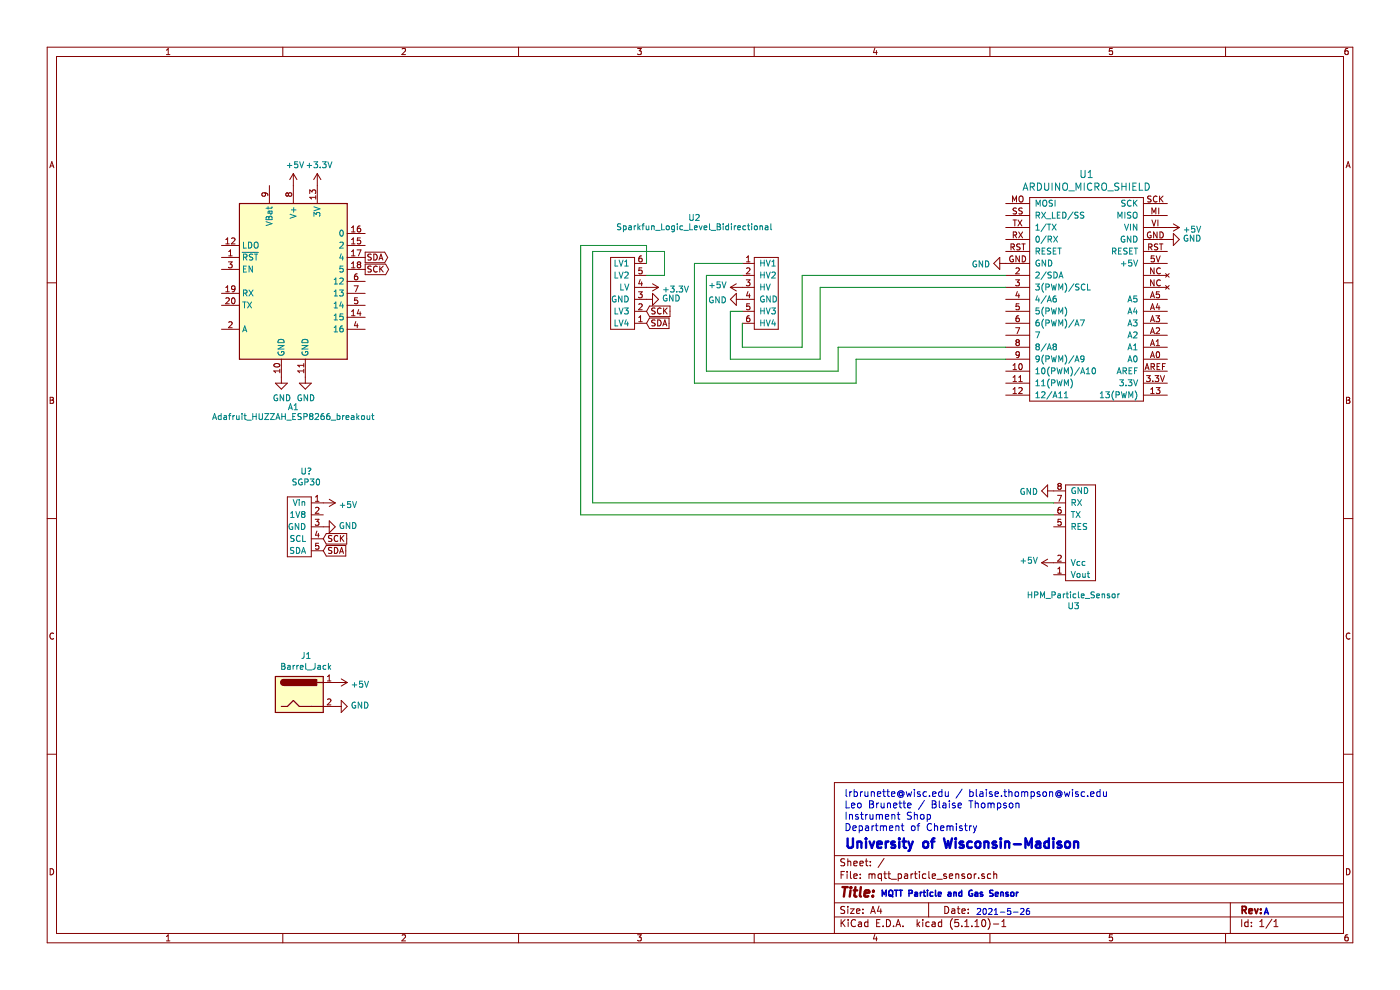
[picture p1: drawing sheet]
EESchema Schematic File Version 4
EELAYER 30 0
EELAYER END
$Descr A4 11693 8268
encoding utf-8
Sheet 1 1
Title ""
Date ""
Rev ""
Comp ""
Comment1 ""
Comment2 ""
Comment3 ""
Comment4 ""
$EndDescr
$Comp
L Honeywell_Library:HPM_Particle_Sensor U3
U 1 1
P 8950 4950
F 0 "U3" H 8933 5065 50  0000 C CNN
F 1 "HPM_Particle_Sensor" H 8933 4974 50  0000 C CNN
F 2 "" H 8950 4950 50  0001 C CNN
F 3 "" H 8950 4950 50  0001 C CNN
	1    8950 4950
	-1   0    0    1   
$EndComp
$Comp
L Adafruit_Library:SGP30 U?
U 1 1
P 2550 4050
F 0 "U?" H 2558 4165 50  0000 C CNN
F 1 "SGP30" H 2558 4074 50  0000 C CNN
F 2 "" H 2550 4050 50  0001 C CNN
F 3 "" H 2550 4050 50  0001 C CNN
	1    2550 4050
	1    0    0    -1  
$EndComp
$Comp
L Connector:Barrel_Jack J1
U 1 1
P 2500 5800
F 0 "J1" H 2557 6125 50  0000 C CNN
F 1 "Barrel_Jack" H 2557 6034 50  0000 C CNN
F 2 "" H 2550 5760 50  0001 C CNN
F 3 "~" H 2550 5760 50  0001 C CNN
	1    2500 5800
	1    0    0    -1  
$EndComp
$Comp
L SparkFun_Library:Sparkfun_Logic_Level_Bidirectional U2
U 1 1
P 5800 2050
F 0 "U2" H 5800 2283 50  0000 C CNN
F 1 "Sparkfun_Logic_Level_Bidirectional" H 5800 2205 50  0000 C CNN
F 2 "" H 5800 2050 50  0001 C CNN
F 3 "" H 5800 2050 50  0001 C CNN
	1    5800 2050
	1    0    0    -1  
$EndComp
$Comp
L MCU_Module:Adafruit_HUZZAH_ESP8266_breakout A1
U 1 1
P 2450 2350
F 0 "A1" H 2450 1302 50  0000 C CNN
F 1 "Adafruit_HUZZAH_ESP8266_breakout" H 2450 1220 50  0000 C CNN
F 2 "" H 2650 2950 50  0001 C CNN
F 3 "https://www.adafruit.com/product/2471" H 2750 3050 50  0001 C CNN
	1    2450 2350
	1    0    0    -1  
$EndComp
$Comp
L power:GND #PWR?
U 1 1
P 8400 2200
F 0 "#PWR?" H 8400 1950 50  0001 C CNN
F 1 "GND" V 8405 2072 50  0000 R CNN
F 2 "" H 8400 2200 50  0001 C CNN
F 3 "" H 8400 2200 50  0001 C CNN
	1    8400 2200
	0    1    1    0   
$EndComp
$Comp
L arduino_micro_shield:ARDUINO_MICRO_SHIELD U1
U 1 1
P 8600 1650
F 0 "U1" V 8403 2125 60  0000 C CNN
F 1 "ARDUINO_MICRO_SHIELD" V 8509 2125 60  0000 C CNN
F 2 "" H 9000 1600 60  0000 C CNN
F 3 "" H 9000 1600 60  0000 C CNN
	1    8600 1650
	0    1    1    0   
$EndComp
$Comp
L power:GND #PWR?
U 1 1
P 9750 2000
F 0 "#PWR?" H 9750 1750 50  0001 C CNN
F 1 "GND" V 9755 1872 50  0000 R CNN
F 2 "" H 9750 2000 50  0001 C CNN
F 3 "" H 9750 2000 50  0001 C CNN
	1    9750 2000
	0    -1   -1   0   
$EndComp
$Comp
L power:+5V #PWR?
U 1 1
P 9750 1900
F 0 "#PWR?" H 9750 1750 50  0001 C CNN
F 1 "+5V" V 9765 2028 50  0000 L CNN
F 2 "" H 9750 1900 50  0001 C CNN
F 3 "" H 9750 1900 50  0001 C CNN
	1    9750 1900
	0    1    1    0   
$EndComp
$Comp
L power:GND #PWR?
U 1 1
P 2800 5900
F 0 "#PWR?" H 2800 5650 50  0001 C CNN
F 1 "GND" V 2805 5772 50  0000 R CNN
F 2 "" H 2800 5900 50  0001 C CNN
F 3 "" H 2800 5900 50  0001 C CNN
	1    2800 5900
	0    -1   -1   0   
$EndComp
$Comp
L power:+5V #PWR?
U 1 1
P 2800 5700
F 0 "#PWR?" H 2800 5550 50  0001 C CNN
F 1 "+5V" V 2815 5828 50  0000 L CNN
F 2 "" H 2800 5700 50  0001 C CNN
F 3 "" H 2800 5700 50  0001 C CNN
	1    2800 5700
	0    1    1    0   
$EndComp
$Comp
L power:GND #PWR?
U 1 1
P 6200 2500
F 0 "#PWR?" H 6200 2250 50  0001 C CNN
F 1 "GND" V 6205 2372 50  0000 R CNN
F 2 "" H 6200 2500 50  0001 C CNN
F 3 "" H 6200 2500 50  0001 C CNN
	1    6200 2500
	0    1    1    0   
$EndComp
$Comp
L power:GND #PWR?
U 1 1
P 5400 2500
F 0 "#PWR?" H 5400 2250 50  0001 C CNN
F 1 "GND" V 5405 2372 50  0000 R CNN
F 2 "" H 5400 2500 50  0001 C CNN
F 3 "" H 5400 2500 50  0001 C CNN
	1    5400 2500
	0    -1   -1   0   
$EndComp
$Comp
L power:+5V #PWR?
U 1 1
P 6200 2400
F 0 "#PWR?" H 6200 2250 50  0001 C CNN
F 1 "+5V" V 6215 2528 50  0000 L CNN
F 2 "" H 6200 2400 50  0001 C CNN
F 3 "" H 6200 2400 50  0001 C CNN
	1    6200 2400
	0    -1   -1   0   
$EndComp
$Comp
L power:+3.3V #PWR?
U 1 1
P 5400 2400
F 0 "#PWR?" H 5400 2250 50  0001 C CNN
F 1 "+3.3V" V 5415 2528 50  0000 L CNN
F 2 "" H 5400 2400 50  0001 C CNN
F 3 "" H 5400 2400 50  0001 C CNN
	1    5400 2400
	0    1    1    0   
$EndComp
$Comp
L power:+5V #PWR?
U 1 1
P 8800 4700
F 0 "#PWR?" H 8800 4550 50  0001 C CNN
F 1 "+5V" V 8815 4828 50  0000 L CNN
F 2 "" H 8800 4700 50  0001 C CNN
F 3 "" H 8800 4700 50  0001 C CNN
	1    8800 4700
	0    -1   -1   0   
$EndComp
$Comp
L power:GND #PWR?
U 1 1
P 8800 4100
F 0 "#PWR?" H 8800 3850 50  0001 C CNN
F 1 "GND" V 8805 3972 50  0000 R CNN
F 2 "" H 8800 4100 50  0001 C CNN
F 3 "" H 8800 4100 50  0001 C CNN
	1    8800 4100
	0    1    1    0   
$EndComp
$Comp
L power:+5V #PWR?
U 1 1
P 2450 1550
F 0 "#PWR?" H 2450 1400 50  0001 C CNN
F 1 "+5V" H 2465 1723 50  0000 C CNN
F 2 "" H 2450 1550 50  0001 C CNN
F 3 "" H 2450 1550 50  0001 C CNN
	1    2450 1550
	1    0    0    -1  
$EndComp
$Comp
L power:+3.3V #PWR?
U 1 1
P 2650 1550
F 0 "#PWR?" H 2650 1400 50  0001 C CNN
F 1 "+3.3V" H 2665 1723 50  0000 C CNN
F 2 "" H 2650 1550 50  0001 C CNN
F 3 "" H 2650 1550 50  0001 C CNN
	1    2650 1550
	1    0    0    -1  
$EndComp
$Comp
L power:GND #PWR?
U 1 1
P 2350 3150
F 0 "#PWR?" H 2350 2900 50  0001 C CNN
F 1 "GND" H 2355 2977 50  0000 C CNN
F 2 "" H 2350 3150 50  0001 C CNN
F 3 "" H 2350 3150 50  0001 C CNN
	1    2350 3150
	1    0    0    -1  
$EndComp
$Comp
L power:GND #PWR?
U 1 1
P 2550 3150
F 0 "#PWR?" H 2550 2900 50  0001 C CNN
F 1 "GND" H 2555 2977 50  0000 C CNN
F 2 "" H 2550 3150 50  0001 C CNN
F 3 "" H 2550 3150 50  0001 C CNN
	1    2550 3150
	1    0    0    -1  
$EndComp
$Comp
L power:+5V #PWR?
U 1 1
P 2700 4200
F 0 "#PWR?" H 2700 4050 50  0001 C CNN
F 1 "+5V" V 2715 4328 50  0000 L CNN
F 2 "" H 2700 4200 50  0001 C CNN
F 3 "" H 2700 4200 50  0001 C CNN
	1    2700 4200
	0    1    1    0   
$EndComp
$Comp
L power:GND #PWR?
U 1 1
P 2700 4400
F 0 "#PWR?" H 2700 4150 50  0001 C CNN
F 1 "GND" V 2705 4272 50  0000 R CNN
F 2 "" H 2700 4400 50  0001 C CNN
F 3 "" H 2700 4400 50  0001 C CNN
	1    2700 4400
	0    -1   -1   0   
$EndComp
Text GLabel 2700 4500 2    50   Input ~ 0
SCK
Text GLabel 2700 4600 2    50   Input ~ 0
SDA
Text GLabel 3050 2250 2    50   Output ~ 0
SCK
Text GLabel 3050 2150 2    50   Output ~ 0
SDA
Text GLabel 5400 2700 2    50   Input ~ 0
SDA
Text GLabel 5400 2600 2    50   Input ~ 0
SCK
Wire Wire Line
	6700 2300 6700 2900
Wire Wire Line
	6700 2900 6200 2900
Wire Wire Line
	6200 2900 6200 2700
Wire Wire Line
	6700 2300 8400 2300
Wire Wire Line
	8400 2400 6850 2400
Wire Wire Line
	6850 2400 6850 3000
Wire Wire Line
	6850 3000 6100 3000
Wire Wire Line
	6100 2600 6200 2600
Wire Wire Line
	6100 2600 6100 3000
Wire Wire Line
	8400 2900 7000 2900
Wire Wire Line
	7000 2900 7000 3100
Wire Wire Line
	7000 3100 5900 3100
Wire Wire Line
	5900 3100 5900 2300
Wire Wire Line
	5900 2300 6200 2300
Wire Wire Line
	8400 3000 7150 3000
Wire Wire Line
	7150 3000 7150 3200
Wire Wire Line
	7150 3200 5800 3200
Wire Wire Line
	5800 3200 5800 2200
Wire Wire Line
	5800 2200 6200 2200
Wire Wire Line
	8800 4200 4950 4200
Wire Wire Line
	4950 2100 5550 2100
Wire Wire Line
	5550 2100 5550 2300
Wire Wire Line
	5550 2300 5400 2300
Wire Wire Line
	8800 4300 4850 4300
Wire Wire Line
	4850 2050 5400 2050
Wire Wire Line
	5400 2050 5400 2200
Wire Wire Line
	4850 4300 4850 2050
Wire Wire Line
	4950 4200 4950 2100
Text Notes 8150 7650 0    50   ~ 0
2021-5-26
Text Notes 7350 7500 0    50   ~ 10
MQTT Particle and Gas Sensor
Text Notes 10550 7650 0    50   ~ 10
A
Text Notes 7050 6950 0    59   ~ 0
lrbrunette@wisc.edu / blaise.thompson@wisc.edu\nLeo Brunette / Blaise Thompson\nInstrument Shop\nDepartment of Chemistry
Text Notes 7050 7100 0    79   ~ 16
University of Wisconsin-Madison
$EndSCHEMATC
